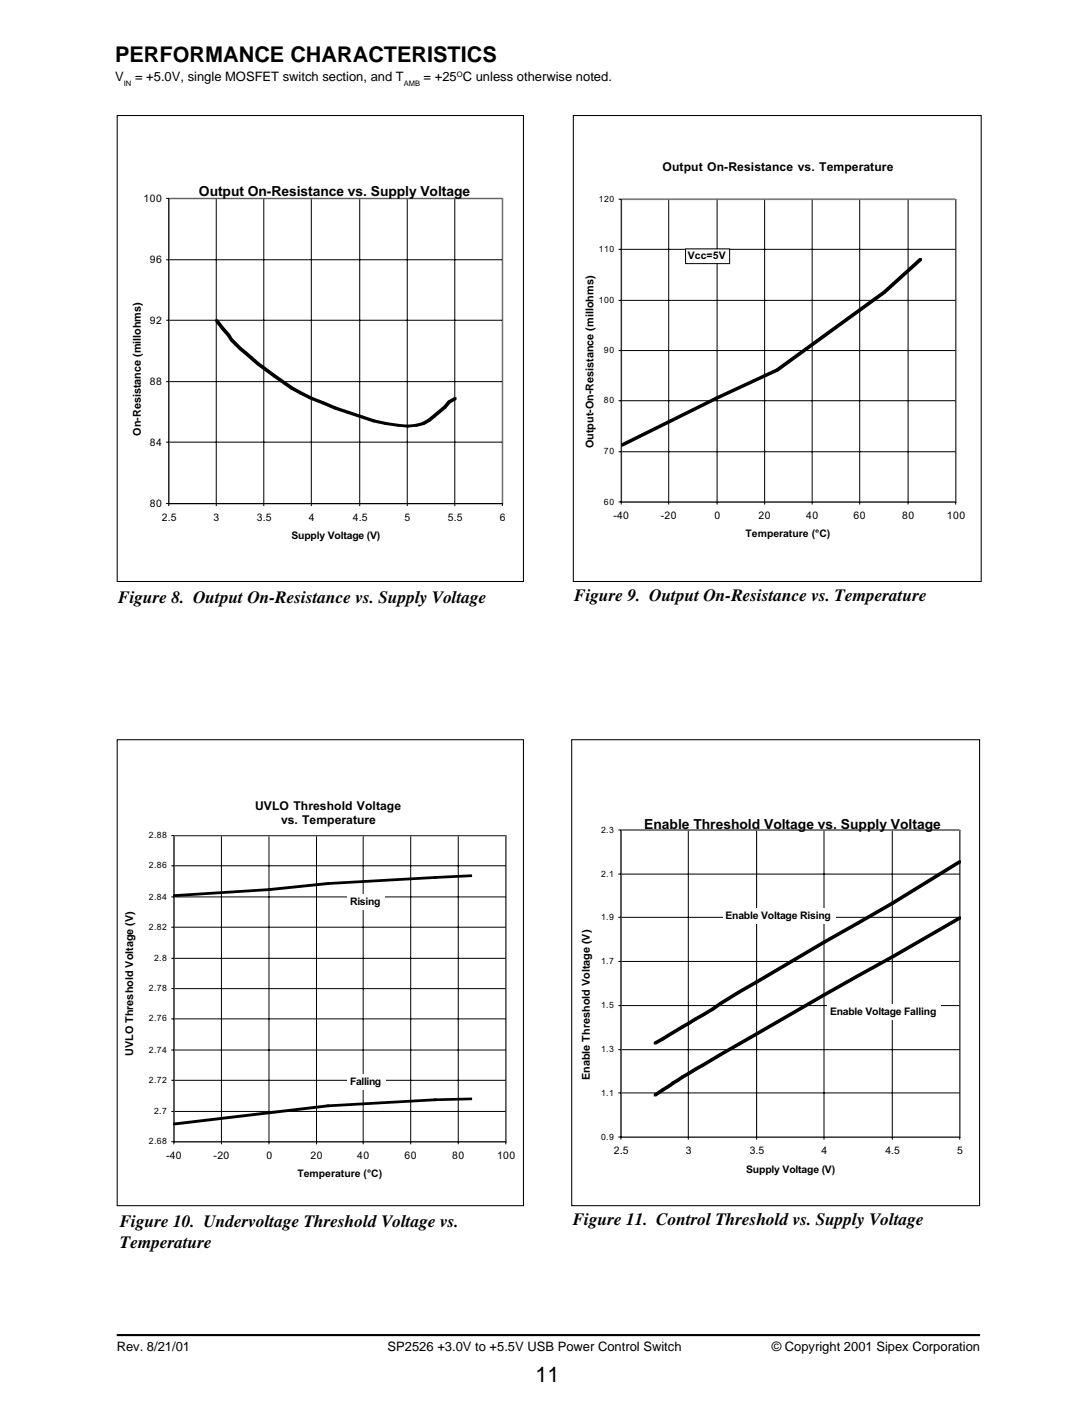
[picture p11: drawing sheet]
<svg xmlns="http://www.w3.org/2000/svg" width="178mm" height="229mm" viewBox="0 0 178 229" stroke-linecap="round" stroke-linejoin="round" font-family="sans-serif">
<path d="M19 217.8h141" fill="none" stroke="#000" stroke-width=".34"/>
<path d="M19.1 18.9h66.4v76h-66.4zM93.6 18.9h66.6v76h-66.6zM19.1 120.7h66.4v76h-66.4zM93.3 120.7h66.6v76h-66.6z" fill="none" stroke="#000" stroke-width=".17"/>
<g fill="none" stroke="#000" stroke-width=".16">
<path d="M27.1 32.4h54.9v50.2M27.5 32.4v50.2M35.3 32.4v50.2M43.1 32.4v50.2M50.8 32.4v50.2M58.7 32.4v50.2M66.5 32.4v50.2M74.3 32.4v50.2M101 32.5h55v49.8M101.4 32.5v49.8M109.2 32.5v49.8M117.1 32.5v49.8"/>
<path d="M124.8 32.5v49.8M132.6 32.5v49.8M140.4 32.5v49.8M148.3 32.5v49.8M27.1 52.3h54.9M27.1 42.4h54.9M101 57.2h55M101 49h55M101 40.7h55M27.1 72.1h54.9M27.1 62.3h54.9M101 73.7h55"/>
<path d="M101 65.4h55M27.1 82.2h54.9M101 81.9h55"/>
</g>
<path d="M27.5 32.4h54.7M27.6 32.4v49.9M82.1 32.4v49.9M101.4 32.6h54.8M101.5 32.5v49.5M156.1 32.5v49.5M27.5 82.2h54.7M101.4 82h54.8" fill="none" stroke="#808080" stroke-width=".16"/>
<g fill="#000">
<path d="M35.2 52.1h.4l1 1.3v.4h-.4l-1-1.3zM36.2 53.4h.4l1 1.1v.4h-.5l-.9-1.1zM37.1 54.5h.5l.4 .7v.4h-.4l-.5-.7zM37.6 55.2h.4l.7 .7v.4h-.4l-.7-.7zM38.3 55.9h.4l.7 .7v.5h-.4l-.7-.8zM39 56.6h.4l.8 .7v.5h-.4l-.8-.7zM39.8 57.3h.4l1 .9v.4h-.4l-1-.8zM40.8 58.2h.4l1.2 1v.4h-.5l-1.1-1zM41.9 59.2h.5l2.6 1.9v.5h-.4l-2.7-2zM126.7 60.2l17.5-12.7h.4v.4l-17.5 12.7h-.4zM144.2 47.5l5.9-5.4h.4v.4l-5.9 5.4h-.4zM44.6 61.1h.4l2.9 2v.4h-.5l-2.8-1.9z"/>
<path d="M47.4 63.1h.5l1.5 .9v.4h-.4l-1.6-.9zM49 64h.4l1.7 .8v.4h-.4l-1.7-.8zM50.7 64.8h.4l1.8 .7v.4h-.4l-1.8-.7zM52.5 65.5h.4l2 .9v.4h-.4l-2-.9zM54.5 66.4h.4l2.1 .7v.4h-.4l-2.1-.7zM56.6 67.1h.4l2.2 .7v.4h-.5l-2.1-.7zM58.7 67.8h.5l2.1 .7v.4h-.5l-2.1-.7zM60.8 68.5l2.4 .4v.4l-2.4-.4zM62.8 68.9l2.4 .3v.4l-2.4-.3zM64.8 69.2l2 .1v.4l-2-.1zM66.4 69.3l1.8-.1v.4l-1.8 .1zM67.8 69.2l1.5-.3v.4l-1.1 .3h-.4z"/>
<path d="M68.9 68.9l1-.6h.4v.5l-1 .5h-.4zM69.9 68.3l.8-.7h.4v.5l-.8 .7h-.4zM70.7 67.6l1.7-1.4h.4v.4l-1.7 1.5h-.4zM73.1 65.4h.4v.4l-.7 .8h-.4v-.4zM73.1 65.4l1-.6h.4v.4l-1 .6h-.4zM101.4 72.4l15.5-7.7h.5v.4l-15.7 7.8h-.3zM116.9 64.7l9.8-4.5h.4v.4l-9.7 4.5h-.5z"/>
</g>
<path d="M112 40.7h7.1v2.2h-7.1z" fill="#fff"/>
<g fill="none" stroke="#000" stroke-width=".16">
<path d="M111.9 40.6h7.2v2.4h-7.2zM28 136.3h54.6v50.4M28.4 136.3v50.4M36.2 136.3v50.4M43.9 136.3v50.4M51.7 136.3v50.4M59.3 136.3v50.4M67.1 136.3v50.4M74.8 136.3v50.4M28 156.4h54.6M28 151.3h54.6M28 146.4h54.6"/>
<path d="M28 141.3h54.6M28 176.3h54.6M28 171.3h54.6M28 166.3h54.6M28 161.3h54.6M28 181.4h54.6M28 186.3h54.6"/>
</g>
<path d="M28.4 136.4h54.3M28.5 136.3v50.1M82.6 136.3v50.1M28.4 186.4h54.3" fill="none" stroke="#808080" stroke-width=".16"/>
<path d="M28.3 145.9l15.9-1v.5l-15.5 1h-.4zM43.8 144.9l10-.9v.4l-9.6 1h-.4zM53.4 144l17.9-1v.4l-17.5 1h-.4zM70.9 143l6.2-.3v.4l-5.8 .3h-.4zM53.4 180.2l17.9-1v.5l-17.5 .9h-.4zM70.9 179.2l6.2-.1v.4l-6.2 .2zM28.3 183.2l15.9-1.8v.4l-15.5 1.8h-.4zM43.8 181.4l10-1.2v.4l-9.6 1.2h-.4z" fill="#000"/>
<g fill="#fff">
<path d="M56.8 145.9h6v2.6h-6z"/>
<path d="M56.8 175.3h6.2v2.5h-6.2z"/>
</g>
<g fill="none" stroke="#000" stroke-width=".16">
<path d="M101 135.4h55.7v50.6M101.4 135.4v50.6M112.4 135.4v50.6M123.5 135.4v50.6M134.5 135.4v50.6M145.7 135.4v50.6M101 156.9h55.7M101 149.7h55.7M101 142.6h55.7M101 178.3h55.7M101 171.3h55.7M101 164.1h55.7"/>
<path d="M101 185.5h55.7"/>
</g>
<path d="M101.4 135.5h55.4M101.4 135.4v50.3M156.8 135.4v50.3M101.4 185.6h55.4" fill="none" stroke="#808080" stroke-width=".16"/>
<g fill="#000">
<path d="M120.4 161.7l3-1.7h.4v.4l-3 1.7h-.4zM123.4 160l11-6.5h.4v.4l-11 6.5h-.4zM134.4 153.5l5.5-3.1h.4v.4l-5.5 3.1h-.4zM134.4 162.1l5.5-3.1h.4v.4l-5.5 3.1h-.4zM139.9 150.4l5.6-3.3h.5v.5l-5.7 3.2h-.4zM139.9 159l5.6-3.1h.5v.4l-5.7 3.1h-.4zM145.5 147.1l5.5-3.3h.5v.4l-5.5 3.4h-.5zM151 143.8l5.5-3.4h.4v.4l-5.4 3.4h-.5zM145.5 155.9l11-6.4h.4v.5l-10.9 6.3h-.5zM106.7 170l1.3-.7h.4v.4l-1.2 .7h-.5zM106.7 178.5l1.3-.9h.4v.5l-1.2 .8h-.5zM108 169.3l1.1-.7h.5v.4l-1.2 .7h-.4z"/>
<path d="M108 177.6l1.1-.7h.5v.4l-1.2 .8h-.4zM109.1 176.9l.6-.4h.4v.4l-.5 .4h-.5zM109.7 176.5l.7-.4h.4v.4l-.7 .4h-.4zM109.1 168.6l1.4-.9h.5v.5l-1.4 .8h-.5zM110.5 167.7l.8-.4h.4v.4l-.7 .5h-.5zM110.4 176.1l.9-.6h.4v.4l-.9 .6h-.4zM111.3 167.3l.9-.5h.5v.4l-1 .5h-.4zM111.3 175.5l.9-.6h.5v.5l-1 .5h-.4zM112.2 166.8l1.2-.7h.4v.4l-1.1 .7h-.5zM112.2 174.9l1.2-.7h.4v.5l-1.1 .7h-.5zM113.4 166.1l1.2-.8h.5v.5l-1.3 .7h-.4zM113.4 174.2l1.2-.7h.5v.5l-1.3 .7h-.4z"/>
<path d="M114.6 165.3l1.4-.8h.5v.4l-1.4 .9h-.5zM114.6 173.5l1.4-.8h.5v.4l-1.4 .9h-.5zM116 164.5l1.5-1h.4v.4l-1.4 1h-.5zM116 172.7l1.5-.9h.4v.5l-1.4 .8h-.5zM117.5 163.5l2.9-1.8h.4v.4l-2.9 1.8h-.4zM117.5 171.8l2.9-1.7h.4v.5l-2.9 1.7h-.4zM120.4 170.1l3-1.6h.4v.4l-3 1.7h-.4zM123.4 168.5l11-6.4h.4v.4l-11 6.4h-.4z"/>
</g>
<g fill="#fff">
<path d="M118 148.3h18.4v2.5h-18.4z"/>
<path d="M135.1 163.9h18.5v2.6h-18.5z"/>
</g>
<g font-size="3.5">
<text x="18.8" y="10.2">PERFORMANCE CHARACTERISTICS</text>
<text x="87.4" y="225.5">11</text>
</g>
<g font-size="2.8">
<text x="19.3" y="98.4">Figure 8. Output On-Resistance vs. Supply Voltage</text>
<text x="93.8" y="98.1">Figure 9. Output On-Resistance vs. Temperature</text>
<text x="19.6" y="200.2">Figure 10. Undervoltage Threshold Voltage vs.</text>
<text x="19.6" y="203.6">Temperature</text>
<text x="93.5" y="199.9">Figure 11. Control Threshold vs. Supply Voltage</text>
</g>
<g font-size="2.3">
<text x="32.5" y="31.9">Output On-Resistance vs. Supply Voltage</text>
<text x="105.2" y="135.3">Enable Threshold Voltage vs. Supply Voltage</text>
</g>
<g font-size="2.1">
<text x="18.8" y="13.3">V</text>
<text x="22.1" y="13.3">= +5.0V, single MOSFET switch section, and T</text>
<text x="69.2" y="13.3">= +25 C unless otherwise noted.</text>
<text x="19" y="220.4">Rev. 8/21/01</text>
<text x="63.3" y="220.4">SP2526 +3.0V to +5.5V USB Power Control Switch</text>
<text x="126" y="220.4">© Copyright 2001 Sipex Corporation</text>
</g>
<g font-size="2">
<text x="108.2" y="27.8">Output On-Resistance vs. Temperature</text>
<text x="41.7" y="132.2">UVLO Threshold Voltage</text>
<text x="45.9" y="134.5">vs. Temperature</text>
</g>
<g font-size="1.8">
<text x="23" y="71.1" transform="rotate(-90 23 71.1)">On-Resistance (millohms)</text>
<text x="96.9" y="73.1" transform="rotate(-90 96.9 73.1)">Output-On-Resistance (millohms)</text>
<text x="21.7" y="172.3" transform="rotate(-90 21.7 172.3)">UVLO Threshold Voltage (V)</text>
<text x="96.3" y="176.2" transform="rotate(-90 96.3 176.2)">Enable Threshold Voltage (V)</text>
</g>
<g font-size="1.7">
<text x="23.5" y="32.9">100</text>
<text x="24.4" y="42.9">96</text>
<text x="112.3" y="42.2">Vcc=5V</text>
<text x="24.4" y="52.8">92</text>
<text x="24.4" y="62.8">88</text>
<text x="24.4" y="72.7">84</text>
<text x="24.4" y="82.7">80</text>
<text x="26.4" y="85">2.5</text>
<text x="34.9" y="85">3</text>
<text x="41.9" y="85">3.5</text>
<text x="47.6" y="87.9">Supply Voltage (V)</text>
<text x="50.4" y="85">4</text>
<text x="57.6" y="85">4.5</text>
<text x="66.1" y="85">5</text>
<text x="73.1" y="85">5.5</text>
<text x="81.6" y="85">6</text>
<text x="100.1" y="84.7">-40</text>
<text x="107.9" y="84.7">-20</text>
<text x="116.7" y="84.7">0</text>
<text x="121.7" y="87.7">Temperature (°C)</text>
<text x="123.8" y="84.7">20</text>
<text x="131.6" y="84.7">40</text>
<text x="139.4" y="84.7">60</text>
<text x="147.3" y="84.7">80</text>
<text x="154.6" y="84.7">100</text>
<text x="57.2" y="147.6">Rising</text>
<text x="118.4" y="150">Enable Voltage Rising</text>
<text x="135.5" y="165.6">Enable Voltage Falling</text>
<text x="57.2" y="177">Falling</text>
<text x="27.1" y="189.1">-40</text>
<text x="34.9" y="189.1">-20</text>
<text x="43.5" y="189.1">0</text>
<text x="50.7" y="189.1">20</text>
<text x="58.3" y="189.1">40</text>
<text x="66.1" y="189.1">60</text>
<text x="73.8" y="189.1">80</text>
<text x="81.2" y="189.1">100</text>
<text x="100.2" y="188.4">2.5</text>
<text x="112" y="188.4">3</text>
<text x="121.8" y="191.3">Supply Voltage (V)</text>
<text x="122.4" y="188.4">3.5</text>
<text x="134.1" y="188.4">4</text>
<text x="144.6" y="188.4">4.5</text>
<text x="156.3" y="188.4">5</text>
<text x="48.6" y="192.1">Temperature (°C)</text>
</g>
<g font-size="1.4">
<text x="97.7" y="32.9">120</text>
<text x="97.7" y="41.1">110</text>
<text x="97.7" y="49.4">100</text>
<text x="98.6" y="57.6">90</text>
<text x="98.6" y="65.8">80</text>
<text x="98.6" y="74.1">70</text>
<text x="98.6" y="82.3">60</text>
<text x="24.3" y="136.8">2.88</text>
<text x="98.1" y="135.8">2.3</text>
<text x="24.3" y="141.7">2.86</text>
<text x="98.1" y="143">2.1</text>
<text x="24.3" y="146.8">2.84</text>
<text x="24.3" y="151.7">2.82</text>
<text x="98.1" y="150.1">1.9</text>
<text x="24.3" y="161.7">2.78</text>
<text x="25.1" y="156.8">2.8</text>
<text x="98.1" y="157.3">1.7</text>
<text x="24.3" y="166.7">2.76</text>
<text x="98.1" y="164.5">1.5</text>
<text x="24.3" y="171.8">2.74</text>
<text x="98.1" y="171.7">1.3</text>
<text x="24.3" y="176.7">2.72</text>
<text x="98.1" y="178.8">1.1</text>
<text x="25.1" y="181.8">2.7</text>
<text x="98.1" y="186">0.9</text>
<text x="24.3" y="186.7">2.68</text>
</g>
<g font-size="1.2">
<text x="20.2" y="14">IN</text>
<text x="65.9" y="14">AMB</text>
<text x="74.6" y="12.6">O</text>
</g>
</svg>
